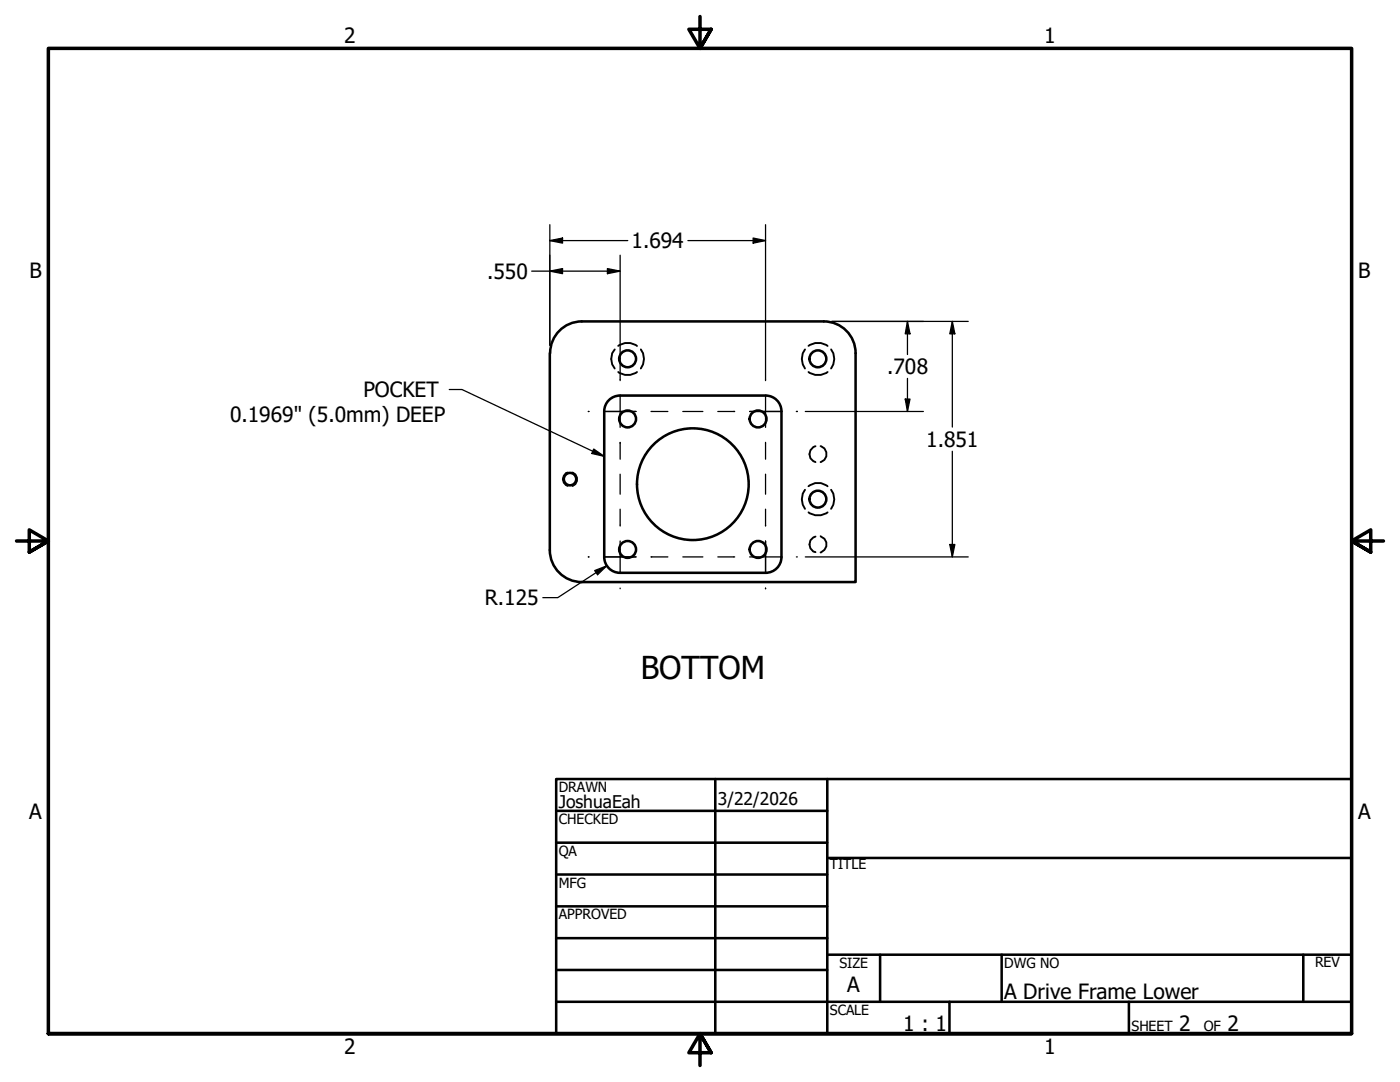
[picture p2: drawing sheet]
<svg xmlns="http://www.w3.org/2000/svg" width="279mm" height="216mm" viewBox="0 0 279 216" stroke-linecap="round" stroke-linejoin="round" font-family="sans-serif">
<!-- layer: Hidden (ANSI) -->
<g fill="none" stroke="#000" stroke-width=".38">
<path d="M122.7 69.7a2.95 2.95 0 0 0 0 3.8M123.4 69a3.1 3.1 0 0 1 3.7 0M123.4 74.2a3.1 3.1 0 0 0 3.7 0M127.9 69.7a3.2 3.2 0 0 1 0 3.8M160.7 69.7a3.2 3.2 0 0 0 0 3.8M161.4 69a3.2 3.2 0 0 1 3.8 0M161.4 74.2a3.2 3.2 0 0 0 3.8 0M165.9 69.7a3.2 3.2 0 0 1 0 3.8M160.7 97.7a3.2 3.2 0 0 0 0 3.8M161.4 97a2.97 2.97 0 0 1 3.8 0M162.8 89a1.65 1.65 0 0 0-1.3 1.6 1.65 1.65 0 0 0 1.3 1.6M163.8 89a1.65 1.65 0 0 1 1.2 1.6 1.65 1.65 0 0 1-1.2 1.6"/>
<path d="M165.9 97.7a3.2 3.2 0 0 1 0 3.8M161.4 102.2a3.2 3.2 0 0 0 3.8 0M162.8 107.1a1.61 1.61 0 0 0-1.3 1.5 1.61 1.61 0 0 0 1.3 1.6M163.8 107a1.69 1.69 0 0 1 1.2 1.6 1.69 1.69 0 0 1-1.2 1.6"/>
</g>
<!-- layer: Hidden Narrow (ANSI) -->
<path d="M113.3 94.2a1.47 1.47 0 0 0-1 1.4 1.47 1.47 0 0 0 1 1.4M114.2 94.2a1.47 1.47 0 0 1 1 1.4 1.47 1.47 0 0 1-1 1.4" fill="none" stroke="#000" stroke-width=".25"/>
<!-- layer: Visible (ANSI) -->
<g fill="none" stroke="#000" stroke-width=".51">
<path d="M109.7 70.5v39.3M123.7 78.9a3.1 3.1 0 0 0-3.1 3.2M123.8 78.9h29M152.8 78.9a3.1 3.1 0 0 1 3.2 3.2M164.4 64.1h-48.3a6.3 6.3 0 0 0-6.3 6.4M164.4 64.1a6.3 6.3 0 0 1 6.4 6.4M170.8 70.5v45.6h-54.7a6.4 6.4 0 0 1-6.4-6.3M120.6 82.1v29M156 82.1v29M120.6 111.2a3.1 3.1 0 0 0 3.1 3.1M123.8 114.3h29M156 111.2a3.1 3.1 0 0 1-3.2 3.1"/>
<circle cx="125.3" cy="71.6" r="1.68"/>
<circle cx="163.2" cy="71.6" r="1.68"/>
<circle cx="113.8" cy="95.6" r="1.24"/>
<circle cx="125.3" cy="83.6" r="1.68"/>
<circle cx="138.3" cy="96.6" r="11.1"/>
<circle cx="151.3" cy="83.6" r="1.68"/>
<circle cx="163.2" cy="99.6" r="1.68"/>
<circle cx="125.3" cy="109.6" r="1.68"/>
<circle cx="151.3" cy="109.6" r="1.68"/>
</g>
<!-- layer: Border (ANSI) -->
<path d="M139.7 3.3v6.4l-2.2-3.9h4.4l-2.2 3.9 2.2-3.9M3.3 107.9h6.4l-3.9-2.2v4.5l3.9-2.3-3.9 2.3M276.1 107.9h-6.4l3.9-2.2v4.5l-3.9-2.3 3.9 2.3M9.7 206.2v-196.5h260v196.5h-260h260M141.9 210.1l-2.2-3.9 2.2 3.9h-4.4l2.2-3.9v6.4" fill="none" stroke="#000" stroke-width=".7"/>
<!-- layer: Title (ANSI) -->
<g fill="none" stroke="#000" stroke-width=".51">
<path d="M111 155.4h158.7v50.8h-158.7zM142.7 155.4v50.8M165.1 155.4v50.8M111 161.8h54.1M111 168.1h54.1M111 174.5h54.1M165.1 171.2h104.6M111 180.8h54.1M111 187.2h54.1M111 193.5h54.1M111 199.9h158.7M165.1 190.5h104.6"/>
<path d="M175.6 190.5v9.4M189.5 199.9v6.3M199.9 190.5v9.4M225.3 199.9v6.3M260.1 190.5v9.4"/>
</g>
<!-- layer: Center Mark (ANSI) -->
<path d="M117.4 82.1h.1M120.6 82.1h6.3M149.6 82.1h6.4M158.9 82.1h.2M117.4 111.1h.1M120.6 111.1h6.3M152.8 107.9v6.4M152.8 117.3v.2" fill="none" stroke="#000" stroke-width=".25"/>
<!-- layer: Centerline (ANSI) -->
<g fill="none" stroke="#000" stroke-width=".25">
<path d="M123.8 75.8v.1M123.8 78.9v6.4M152.8 75.8v.1M152.8 78.9v6.4M117.4 82.1h.1M120.6 82.1h6.3M123.8 88.3v3.3M123.8 94.6v4M129.9 82.1h3.4M136.3 82.1h4M143.3 82.1h3.3M149.6 82.1h6.4"/>
<path d="M152.8 88.3v3.3M152.8 94.6v4M158.9 82.1h.2M117.4 111.1h.1M120.6 111.1h6.3M123.8 101.6v3.4M123.8 107.9v6.4M123.8 117.3v.2M129.9 111.1h3.4M136.3 111.1h4M143.3 111.1h3.3M149.6 111.1h6.4"/>
<path d="M152.8 101.6v3.4M152.8 107.9v6.4M152.8 117.3v.2M158.9 111.1h.2"/>
</g>
<!-- layer: Dimension (ANSI) -->
<g fill="none" stroke="#000" stroke-width=".25">
<path d="M106.1 54.1h17.7M109.7 54.1l2.6-.5v1zM109.7 48l2.6-.5v1zM109.7 44.8v24.1M109.7 48h15.6M121.2 53.6l2.6 .5-2.6 .5zM123.8 50.9v24.9M137.3 48h15.5M150.3 47.5l2.5 .5-2.5 .5zM152.8 44.8v31M166 64.1h27.2M180.7 79.6h.9l-.5 2.5z"/>
<path d="M181.1 64.1l.5 2.5h-.9zM181.1 64.1v6.6M181.1 75.5v6.6M190.1 64.1l.5 2.5h-1.1zM190.1 64.1v21.1M160.7 82.1h23.6M190.1 90v21.1M118.7 113.9l2.4-1-1.8 1.8zM121.1 112.9l-9.8 6.4h-3M160.7 111.1h32.5M189.5 108.6h1.1l-.5 2.5z"/>
</g>
<path d="M109.7 54.1l2.6-.5v1zM109.7 48l2.6-.5v1zM121.2 53.6l2.6 .5-2.6 .5zM150.3 47.5l2.5 .5-2.5 .5zM180.7 79.6h.9l-.5 2.5zM181.1 64.1l.5 2.5h-.9zM190.1 64.1l.5 2.5h-1.1zM118.7 113.9l2.4-1-1.8 1.8zM189.5 108.6h1.1l-.5 2.5z" fill="#000"/>
<!-- layer: Symbol (ANSI) -->
<path d="M89.7 77.7h2.5l28.4 13.4M118.5 89.6l2.1 1.5-2.5-.6z" fill="none" stroke="#000" stroke-width=".25"/>
<path d="M118.5 89.6l2.1 1.5-2.5-.6z" fill="#000"/>
<text font-size="6.3" x="127.9" y="135.6">BOTTOM</text>
<g font-size="4.2">
<text x="68.7" y="8.6">2</text>
<text x="208.4" y="8.6">1</text>
<text x="126" y="49.5">1.694</text>
<text x="5.9" y="55.5">B</text>
<text x="97.2" y="55.6">.550</text>
<text x="271.1" y="55.5">B</text>
<text x="177" y="74.6">.708</text>
<text x="72.5" y="79.2">POCKET</text>
<text x="45.9" y="84.3">0.1969&quot; (5.0mm) DEEP</text>
<text x="184.8" y="89.2">1.851</text>
<text x="96.8" y="120.8">R.125</text>
<text x="5.8" y="163.4">A</text>
<text x="271" y="163.4">A</text>
<text x="169.1" y="198">A</text>
<text x="200.4" y="199.3">A Drive Frame Lower</text>
<text x="180.3" y="205.7">1 : 1</text>
<text x="235.3" y="205.7">2</text>
<text x="245" y="205.7">2</text>
<text x="68.7" y="210.3">2</text>
<text x="208.4" y="210.3">1</text>
</g>
<g font-size="3.5">
<text x="111.5" y="161.2">JoshuaEah</text>
<text x="143.3" y="160.7">3/22/2026</text>
</g>
<g font-size="2.8">
<text x="111.5" y="158">DRAWN</text>
<text x="111.5" y="164.4">CHECKED</text>
<text x="111.5" y="170.8">QA</text>
<text x="165.6" y="173.4">TITLE</text>
<text x="111.5" y="177.1">MFG</text>
<text x="111.5" y="183.5">APPROVED</text>
<text x="167.5" y="193.1">SIZE</text>
<text x="200.4" y="193.1">DWG NO</text>
<text x="262.4" y="193">REV</text>
<text x="165.6" y="202.5">SCALE</text>
<text x="225.8" y="205.7">SHEET</text>
<text x="240.2" y="205.7">OF</text>
</g>
</svg>
